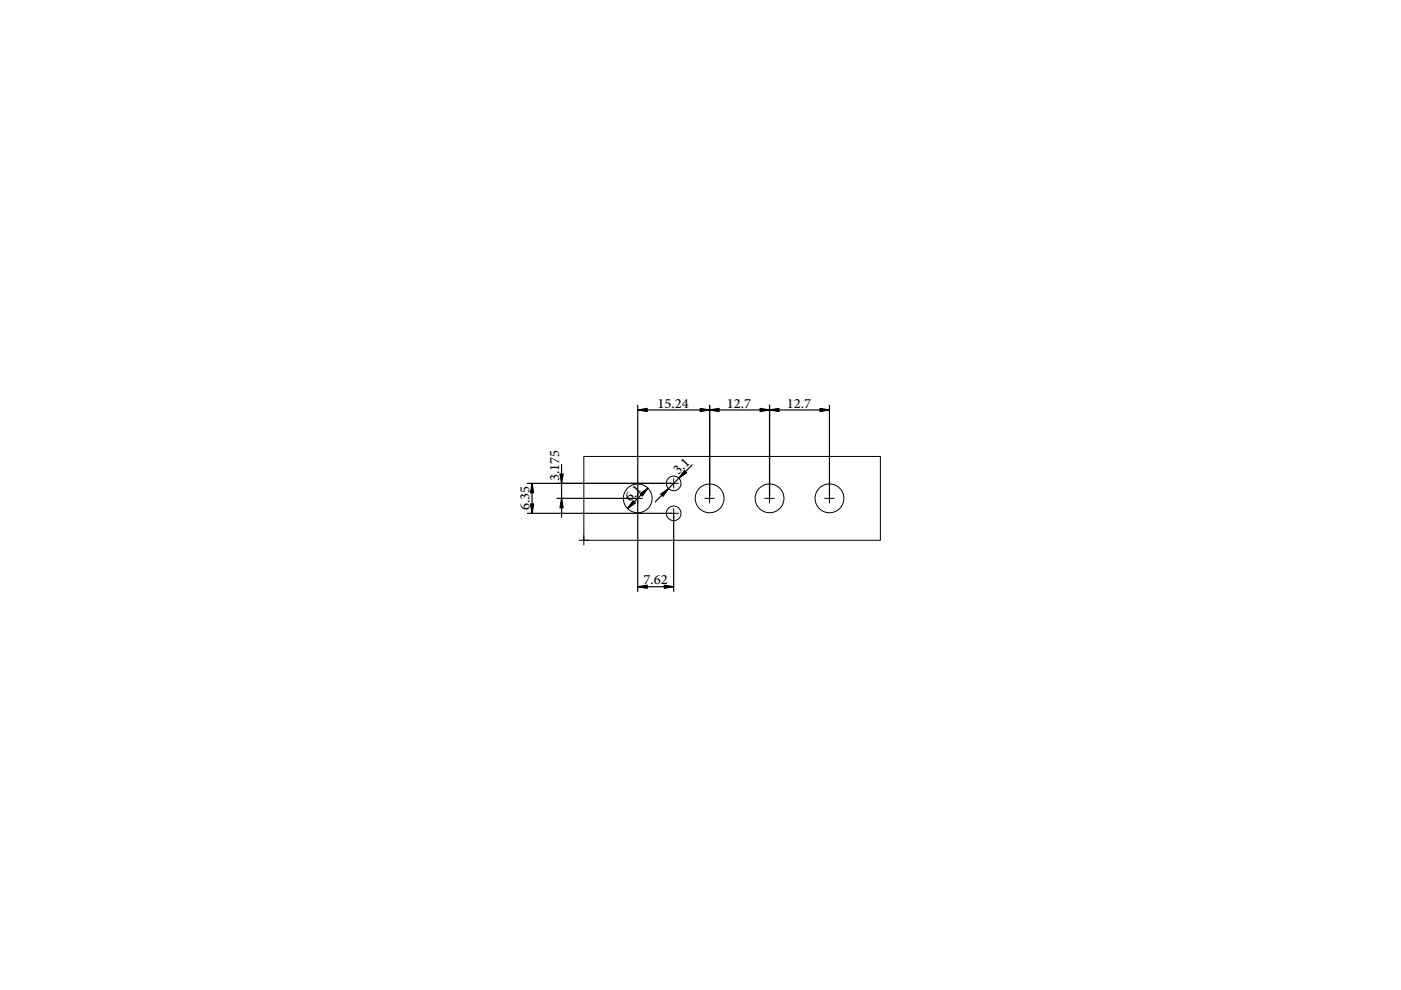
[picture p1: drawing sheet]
<svg xmlns="http://www.w3.org/2000/svg" width="297mm" height="210mm" viewBox="0 0 297 210" stroke-linecap="round" stroke-linejoin="round" font-family="sans-serif">
<g fill="none" stroke="#000" stroke-width=".21">
<path d="M122.8 114.6h63.9v-17.8h-62.9v18.7M134.2 105.7h2M135.2 104.7v2M141.8 102.5h2M141.8 108.8h2M142.8 101.5v2M142.8 107.8v2M149.5 105.7h2M150.5 104.7v2M162.2 105.7h2M163.2 104.7v2M174.9 105.7h2"/>
<path d="M175.9 104.7v2"/>
<circle cx="135.2" cy="105.7" r="3"/>
<circle cx="142.8" cy="108.8" r="1.55"/>
<circle cx="142.8" cy="102.5" r="1.55"/>
<circle cx="150.5" cy="105.7" r="3"/>
<circle cx="163.2" cy="105.7" r="3"/>
<circle cx="175.9" cy="105.7" r="3"/>
</g>
<g fill="none" stroke="#000" stroke-width=".25">
<path d="M119.1 98.5v11.2M135.2 86.9h40.7M135.2 85.9v19.3M146.8 98.6l-7.9 7.8M150.5 85.9v19.3M163.2 85.9v19.3M175.9 85.9v19.3M111.8 102.5h30.5M111.8 108.8h30.5M112.8 102.5v6.3M118.1 105.7h16.6M135.2 106.2v19.2"/>
<path d="M137.4 103.5l-4.3 4.3M142.8 109.3v16.1M135.2 124.4h7.6"/>
</g>
<g fill="#000">
<path d="M135.2 86.9l2-.3v.7zM148.5 86.6l2 .3-2 .4zM150.5 86.9l2-.3v.7zM161.2 86.6l2 .3-2 .4zM163.2 86.9l2-.3v.7zM173.9 86.6l2 .3-2 .4zM112.8 102.5l.3 2h-.6zM112.5 106.8h.6l-.3 2zM118.7 100.5h.7l-.3 2zM119.1 105.7l.3 2h-.7zM134.2 106.2l.5 .4-1.6 1.2zM135.7 104.7l1.7-1.2-1.2 1.7z"/>
<path d="M140.1 104.8l1.6-1.2-1.1 1.6zM145.1 99.7l.5 .5-1.7 1.2zM135.2 124.4l2-.3v.6zM140.8 124.1l2 .3-2 .3z"/>
</g>
<g fill="#000" stroke="#000" stroke-width=".25">
<path d="M135.2 86.9l2-.3v.7zM148.5 86.6l2 .3-2 .4zM150.5 86.9l2-.3v.7zM161.2 86.6l2 .3-2 .4zM163.2 86.9l2-.3v.7zM173.9 86.6l2 .3-2 .4zM112.8 102.5l.3 2h-.6zM112.5 106.8h.6l-.3 2zM118.7 100.5h.7l-.3 2zM119.1 105.7l.3 2h-.7zM134.2 106.2l.5 .4-1.6 1.2zM135.7 104.7l1.7-1.2-1.2 1.7z"/>
<path d="M140.1 104.8l1.6-1.2-1.1 1.6zM145.1 99.7l.5 .5-1.7 1.2zM135.2 124.4l2-.3v.6zM140.8 124.1l2 .3-2 .3z"/>
</g>
<g font-size="4.2">
<text x="139.4" y="86.4">15.24</text>
<text x="154.1" y="86.4">12.7</text>
<text x="166.8" y="86.4">12.7</text>
<text x="143.9" y="100.7" transform="rotate(-45 143.9 100.7)">3.1</text>
<text x="118.5" y="102.1" transform="rotate(-90 118.5 102.1)">3.175</text>
<text x="133.6" y="106.5" transform="rotate(-45 133.6 106.5)">6.1</text>
<text x="112.3" y="108.2" transform="rotate(-90 112.3 108.2)">6.35</text>
<text x="136.4" y="123.9">7.62</text>
</g>
</svg>
